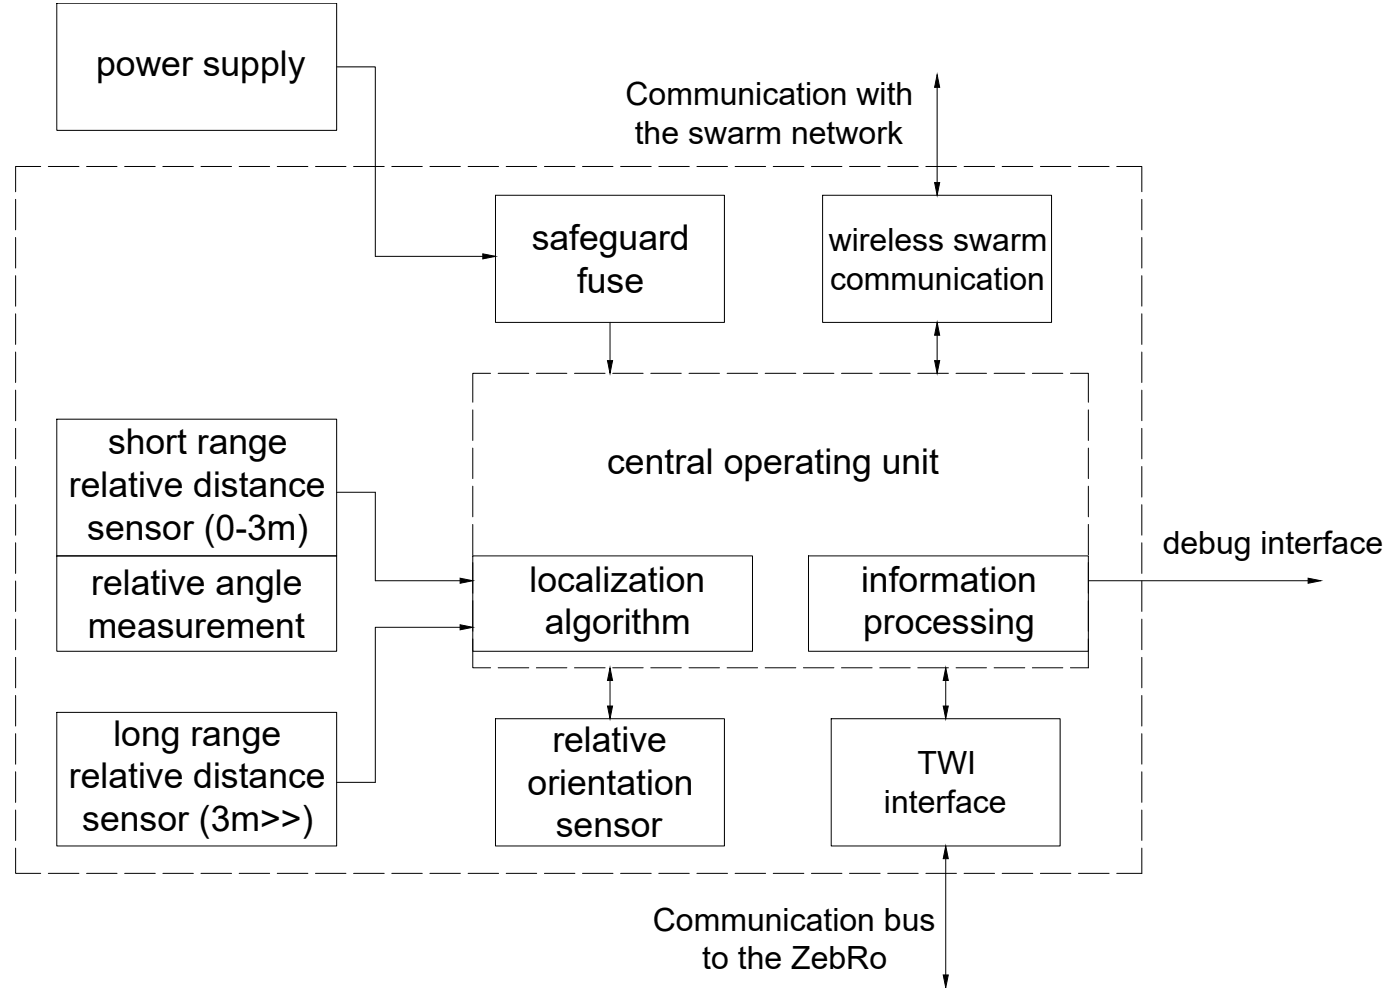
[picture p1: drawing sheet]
<svg xmlns="http://www.w3.org/2000/svg" width="420mm" height="297mm" viewBox="0 0 420 297" stroke-linecap="round" stroke-linejoin="round" font-family="sans-serif">
<!-- layer: 0 -->
<g fill="none" stroke="#000" stroke-width=".3">
<path d="M17 1h84v38.1h-84zM101 20.1h11.6v56.8h36.1M281.2 26.2v28.6M4.7 59.8v9.2M12.2 50h-7.5v7.5M14.5 50h9.2M26 50h9.1M37.4 50h9.2M48.9 50h9.1M60.3 50h9.2M71.8 50h9.1M83.2 50h9.2"/>
<path d="M94.7 50h9.1M106.1 50h9.2M117.6 50h9.1M129 50h9.2M140.5 50h9.1M148.7 58.6h68.7v38.1h-68.7zM151.9 50h9.2M163.4 50h9.1M174.8 50h9.2M186.3 50h9.1M197.7 50h9.2M209.2 50h9.1"/>
<path d="M220.6 50h9.2M232.1 50h9.1M243.5 50h9.2M246.9 58.6h68.7v38.1h-68.7zM255 50h9.1M266.4 50h9.2M277.9 50h9.1M289.3 50h9.2M300.8 50h9.2M312.2 50h9.2M323.7 50h9.2M335.1 50h7.6v7.5"/>
<path d="M342.7 59.8v9.2M4.7 71.2v9.2M342.7 71.2v9.2M4.7 82.7v9.2M4.7 94.1v9.2M183.1 96.7v11.5M342.7 82.7v9.2M342.7 94.1v9.2M4.7 105.6v9.2M4.7 117.1v9.1M147.2 112h-5.3v8.7M149.5 112h9.2"/>
<path d="M161 112h9.1M172.4 112h9.2M183.9 112h9.1M195.3 112h9.2M206.8 112h9.1M218.2 112h9.2M229.6 112h9.2M241.1 112h9.2M252.5 112h9.2M264 112h9.2M275.4 112h9.2M281.2 100.6v7.6"/>
<path d="M286.9 112h9.2M298.4 112h9.1M309.8 112h9.2M321.3 112h5.3v8.7M342.7 105.6v9.2M342.7 117.1v9.1M4.7 128.5v9.2M4.7 140v9.1M17 125.8h84v41h-84zM141.9 123v9.2M141.9 134.5v9.1M326.6 123v9.2"/>
<path d="M326.6 134.5v9.1M342.7 128.5v9.2M342.7 140v9.1M4.7 151.4v9.2M101 147.7h11.6v26.5h25.5M141.9 145.9v9.2M141.9 157.4v9.1M326.6 145.9v9.2M326.6 157.4v9.1M342.7 151.4v9.2M4.7 162.9v9.1M4.7 174.3v9.2"/>
<path d="M17 166.8h84v28.6h-84zM141.9 166.8h83.9v28.6h-83.9zM141.9 168.8v9.2M242.6 166.8h84v28.6h-84zM326.6 168.8v9.2M326.6 174.2h66M342.7 162.9v9.1M342.7 174.3v9.2M4.7 185.8v9.1M4.7 197.2v9.2M138.1 188.2h-25.5v46.5h-11.6M141.9 191.7v8.7h5.3"/>
<path d="M141.9 180.3v9.1M326.6 180.3v9.1M326.6 191.7v8.7h-5.3M342.7 185.8v9.1M342.7 197.2v9.2M4.7 208.7v9.1M17 213.7h84v40.1h-84zM148.7 215.6h68.7v38.2h-68.7zM149.5 200.4h9.2M161 200.4h9.1M172.4 200.4h9.2M183.1 204.2v7.6"/>
<path d="M183.9 200.4h9.1M195.3 200.4h9.2M206.8 200.4h9.1M218.2 200.4h9.2M229.6 200.4h9.2M241.1 200.4h9.2M249.5 215.6h68.7v38.2h-68.7zM252.5 200.4h9.2M264 200.4h9.2M275.4 200.4h9.2M283.8 204.2v7.6M286.9 200.4h9.2"/>
<path d="M298.4 200.4h9.1M309.8 200.4h9.2M342.7 208.7v9.1M4.7 220.1v9.2M4.7 231.6v9.1M342.7 220.1v9.2M342.7 231.6v9.1M4.7 254.5v7.5h7.5M4.7 243v9.2M283.8 257.6v34.9M342.7 243v9.2M342.7 254.5v7.5h-7.6"/>
<path d="M14.5 262h9.2M26 262h9.1M37.4 262h9.2M48.9 262h9.1M60.3 262h9.2M71.8 262h9.1M83.2 262h9.2M94.7 262h9.1M106.1 262h9.2M117.6 262h9.1M129 262h9.2M140.5 262h9.1"/>
<path d="M151.9 262h9.2M163.4 262h9.1M174.8 262h9.2M186.3 262h9.1M197.7 262h9.2M209.2 262h9.1M220.6 262h9.2M232.1 262h9.1M243.5 262h9.2M255 262h9.1M266.4 262h9.2M277.9 262h9.1"/>
<path d="M289.3 262h9.2M300.8 262h9.2M312.2 262h9.2M323.7 262h9.2"/>
</g>
<g fill="#000" stroke="#000" stroke-width=".3">
<path d="M281.2 22.4l.8 3.8h-1.5zM280.5 54.8h1.5l-.8 3.8zM144.9 76.2l3.8 .7-3.8 .8zM281.2 96.7l.8 3.9h-1.5zM182.3 108.2h1.5l-.7 3.8zM280.5 108.2h1.5l-.8 3.8zM138.1 173.5l3.8 .7-3.8 .8zM392.6 173.5l3.8 .7-3.8 .8zM138.1 187.5l3.8 .7-3.8 .8zM182.3 211.8h1.5l-.7 3.8zM183.1 200.4l.7 3.8h-1.5zM283.1 211.8h1.5l-.8 3.8z"/>
<path d="M283.8 200.4l.8 3.8h-1.5zM283.8 253.8l.8 3.8h-1.5zM283.1 292.5h1.5l-.8 3.8z"/>
</g>
<g font-size="10.7">
<text x="28.9" y="22.7">power supply</text>
<text x="159.6" y="75.1">safeguard</text>
<text x="173.2" y="87.9">fuse</text>
<text x="32.4" y="136.4">short range</text>
<text x="182.2" y="142.1">central operating unit</text>
<text x="20.7" y="149.1">relative distance</text>
<text x="26.2" y="161.9">sensor (0-3m)</text>
<text x="27.4" y="178.6">relative angle</text>
<text x="158.9" y="177.6">localization</text>
<text x="258.4" y="177.6">information</text>
<text x="26.3" y="191.3">measurement</text>
<text x="163.5" y="190.4">algorithm</text>
<text x="259" y="190.3">processing</text>
<text x="34" y="223.9">long range</text>
<text x="165.8" y="225.8">relative</text>
<text x="20.7" y="236.6">relative distance</text>
<text x="158.4" y="238.5">orientation</text>
<text x="24.7" y="249.4">sensor (3m&gt;&gt;)</text>
<text x="166.8" y="251.2">sensor</text>
</g>
<g font-size="9.6">
<text x="187.7" y="31.4">Communication with</text>
<text x="190.5" y="43.1">the swarm network</text>
<text x="248.7" y="75.2">wireless swarm</text>
<text x="249.1" y="86.9">communication</text>
<text x="348.9" y="166.2">debug interface</text>
<text x="275.4" y="232.2">TWI</text>
<text x="265.3" y="244">interface</text>
<text x="195.9" y="279.2">Communication bus</text>
<text x="210.8" y="290.9">to the ZebRo</text>
</g>
</svg>
